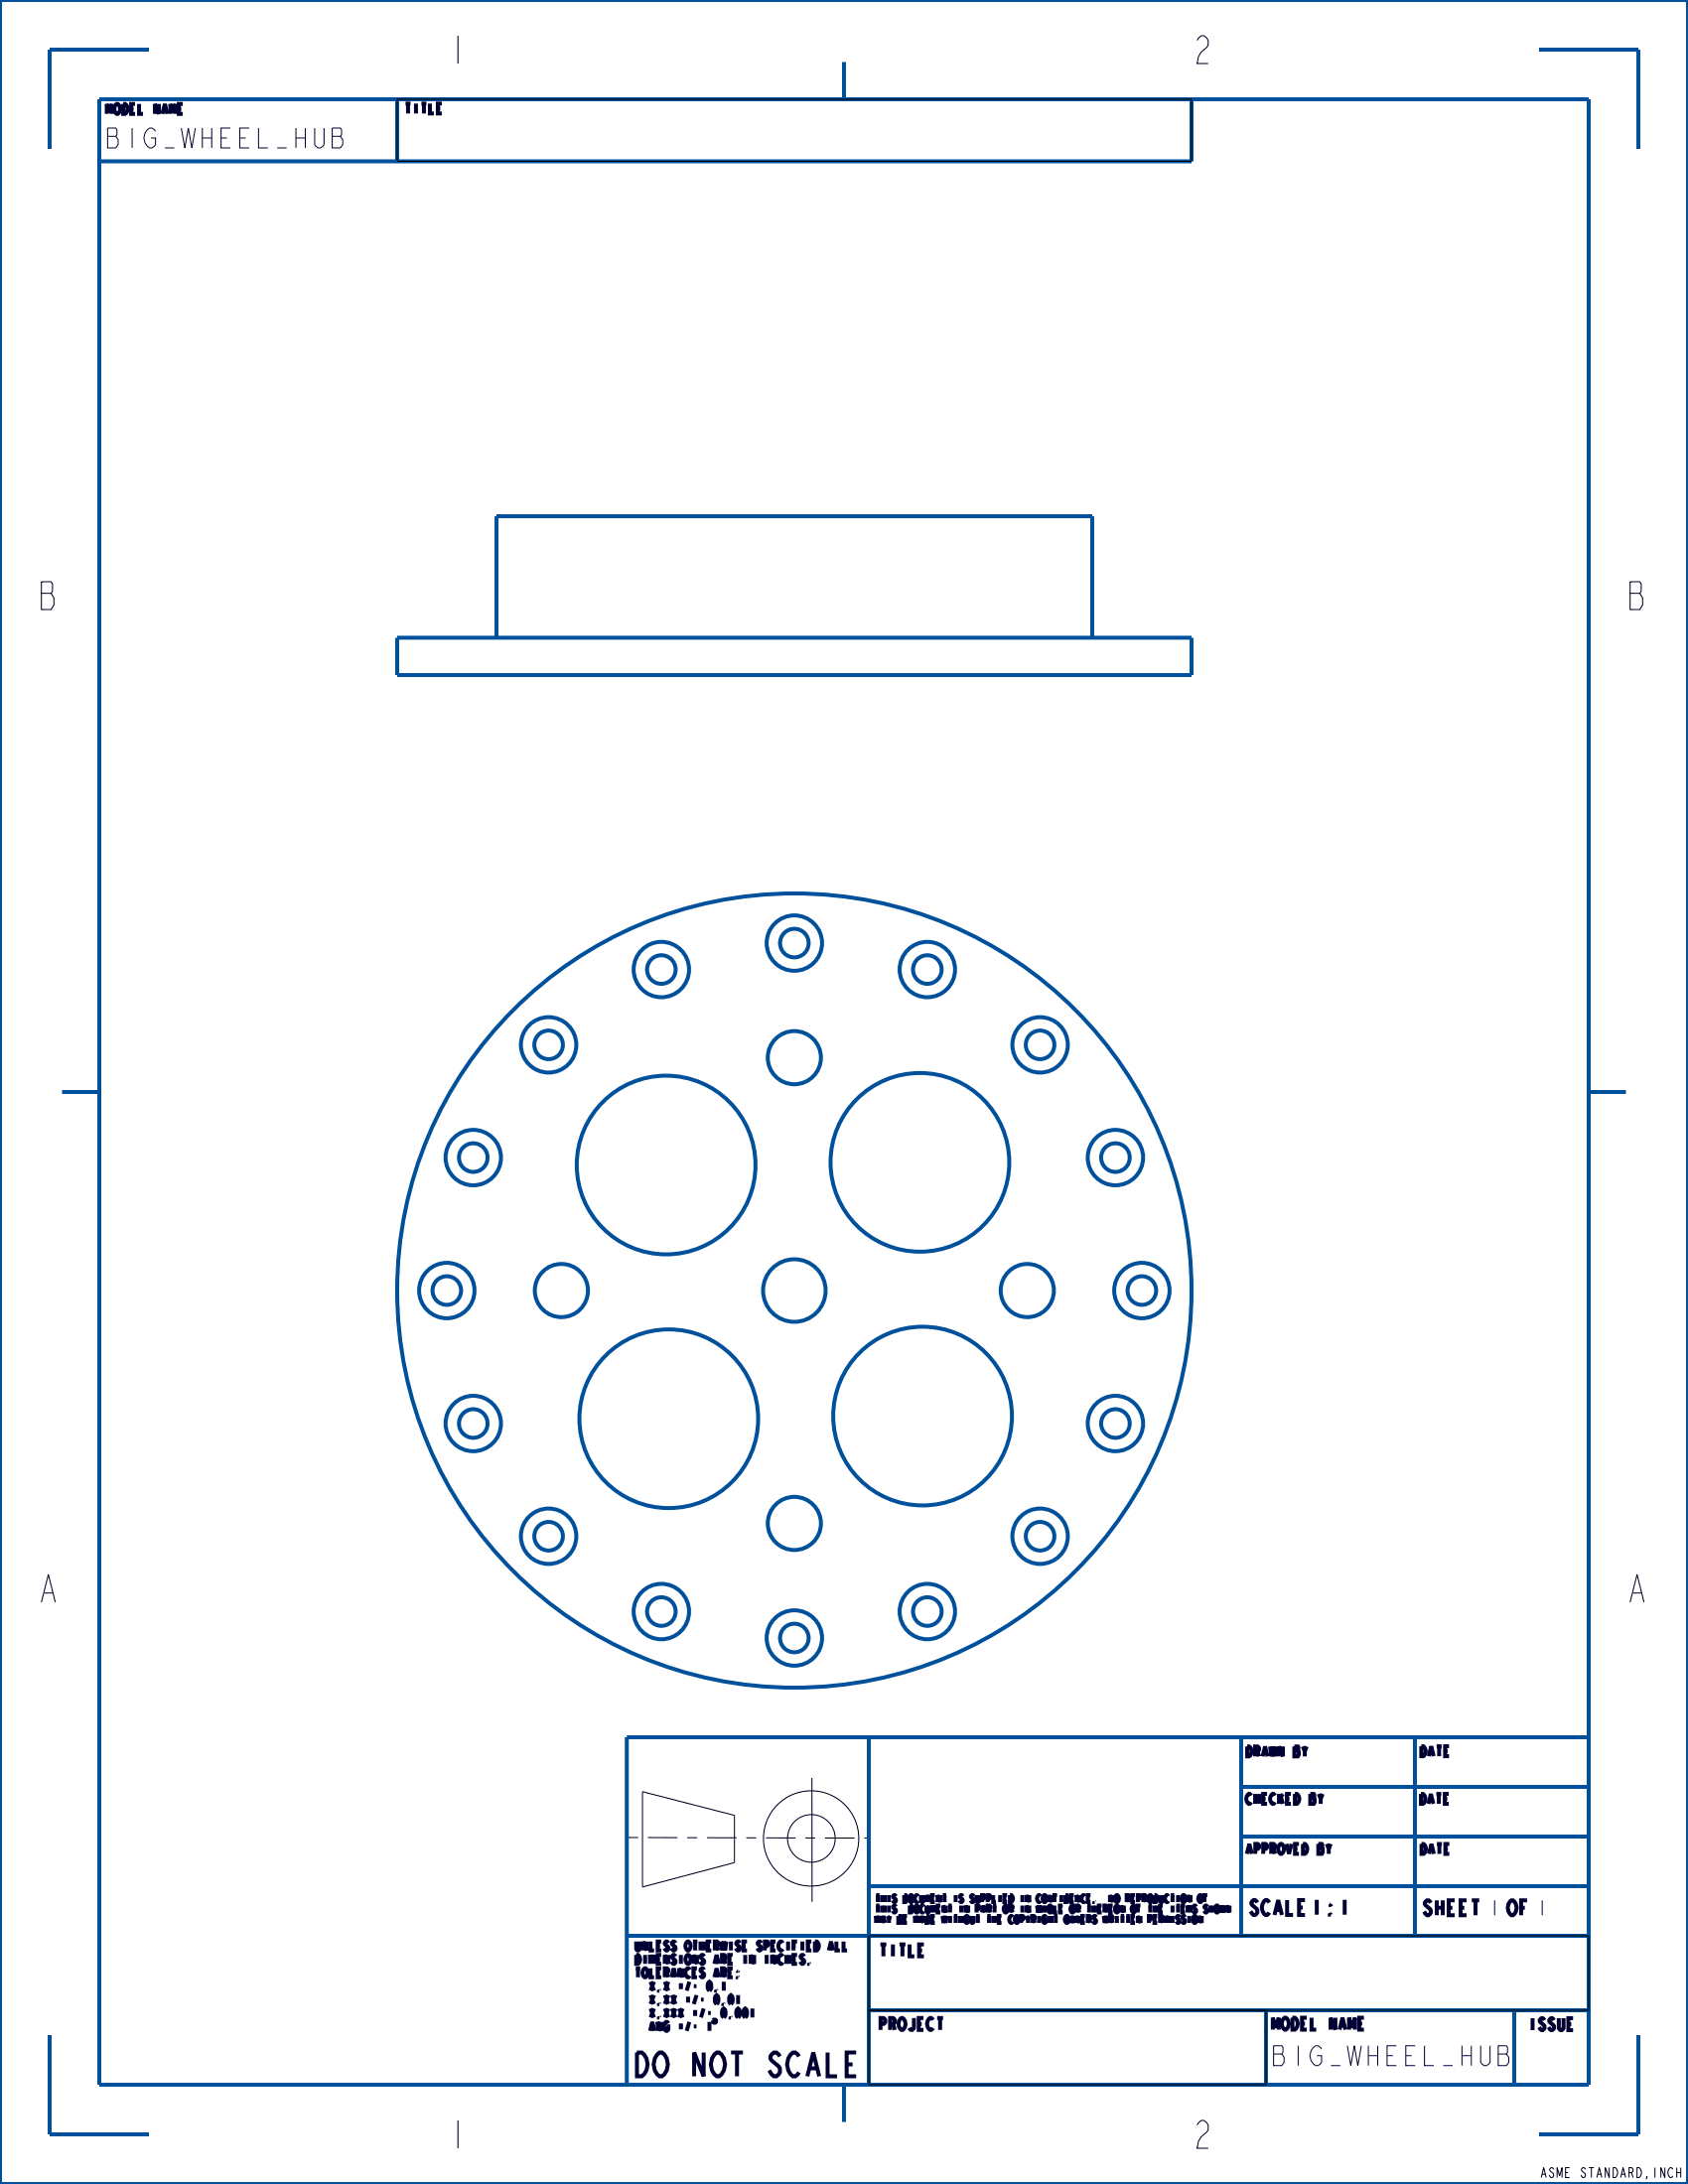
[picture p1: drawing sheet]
<svg xmlns="http://www.w3.org/2000/svg" width="216mm" height="279mm" viewBox="0 0 216 279" stroke-linecap="round" stroke-linejoin="round" font-family="sans-serif">
<path d="M91.3 258.4l.3 .1-.1 .3-.3-.1zM107.9 248.4v1.1h.4" fill="none" stroke="#003" stroke-width=".51"/>
<g fill="none" stroke="#000" stroke-width=".13">
<path d="M50.8 12.7h101.6v7.9h-101.6zM82.2 229.2l11.7 3v6.1l-11.7 3.1zM103.8 227.5l.1 15.8M111.1 257.2h92.1v-9.6h-92.1v19.1h50.8v-9.5"/>
<circle cx="103.7" cy="235.2" r="6.1"/>
<circle cx="103.8" cy="235.2" r="3"/>
</g>
<path d="M80.4 235.1h30.5" fill="none" stroke="#000" stroke-width=".13" stroke-dasharray="1.3 1.3 3.8 1.3" stroke-linecap="butt"/>
<g fill="none" stroke="#00509b" stroke-width=".51">
<path d="M0 0h215.9v279.4h-215.9zM12.7 12.7h190.5v254h-190.5zM19 6.4h-12.7v12.7M50.8 12.7v7.9M107.9 7.9v4.8M152.4 12.7v7.9h-139.7M196.8 6.4h12.7v12.7M63.5 66v15.6M139.7 66v15.6M50.8 81.6h101.6v4.8h-101.6zM7.9 139.7h4.8M203.2 139.7h4.8"/>
<path d="M111.1 222.3v44.4M158.7 235h44.5M158.7 228.6h44.5M158.7 222.3v25.4M181 222.3v25.4M203.2 222.3h-123v44.4M80.2 247.7h123M111.1 257.2h92.1M111.1 241.3h92.1M161.9 257.2v9.5M193.7 257.2v9.5M6.3 260.3v12.7h12.7"/>
<path d="M107.9 266.7v4.8M209.5 260.3v12.7h-12.7"/>
<circle cx="101.6" cy="165.1" r="50.8"/>
</g>
<!-- layer: 02___PRT_ALL_AXES -->
<g fill="none" stroke="#00509b" stroke-width=".51">
<path d="M63.5 66h76.2"/>
<circle cx="70.2" cy="133.7" r="3.5"/>
<circle cx="70.2" cy="133.7" r="1.83"/>
<circle cx="84.6" cy="124" r="3.5"/>
<circle cx="84.6" cy="124" r="1.83"/>
<circle cx="101.6" cy="120.6" r="3.5"/>
<circle cx="101.6" cy="135.3" r="3.4"/>
<circle cx="101.6" cy="120.7" r="1.83"/>
<circle cx="118.6" cy="124" r="3.5"/>
<circle cx="118.6" cy="124" r="1.83"/>
<circle cx="133" cy="133.7" r="3.5"/>
<circle cx="133" cy="133.7" r="1.83"/>
<circle cx="60.5" cy="148.1" r="3.5"/>
<circle cx="60.5" cy="148.1" r="1.83"/>
<circle cx="85.2" cy="149" r="11.4"/>
<circle cx="117.7" cy="148.7" r="11.4"/>
<circle cx="142.7" cy="148.1" r="3.5"/>
<circle cx="142.7" cy="148.1" r="1.83"/>
<circle cx="57.1" cy="165.1" r="3.5"/>
<circle cx="57.1" cy="165.1" r="1.83"/>
<circle cx="71.8" cy="165.1" r="3.4"/>
<circle cx="101.6" cy="165.1" r="4"/>
<circle cx="131.4" cy="165.1" r="3.4"/>
<circle cx="146" cy="165.1" r="3.5"/>
<circle cx="146" cy="165.1" r="1.83"/>
<circle cx="60.5" cy="182.1" r="3.5"/>
<circle cx="60.5" cy="182.1" r="1.83"/>
<circle cx="70.2" cy="196.5" r="3.5"/>
<circle cx="70.2" cy="196.5" r="1.83"/>
<circle cx="85.5" cy="181.5" r="11.4"/>
<circle cx="101.6" cy="194.9" r="3.4"/>
<circle cx="118" cy="181.2" r="11.4"/>
<circle cx="133" cy="196.5" r="3.5"/>
<circle cx="133" cy="196.5" r="1.83"/>
<circle cx="142.7" cy="182.1" r="3.5"/>
<circle cx="142.7" cy="182.1" r="1.83"/>
<circle cx="84.6" cy="206.2" r="3.5"/>
<circle cx="84.6" cy="206.2" r="1.83"/>
<circle cx="101.6" cy="209.5" r="3.5"/>
<circle cx="101.6" cy="209.5" r="1.83"/>
<circle cx="118.6" cy="206.2" r="3.5"/>
<circle cx="118.6" cy="206.2" r="1.83"/>
</g>
<g font-size="4.6">
<text x="57.1" y="8.1">1</text>
<text x="152.4" y="8.1">2</text>
<text x="4.8" y="78">B</text>
<text x="208" y="78">B</text>
<text x="4.8" y="205">A</text>
<text x="208" y="205">A</text>
<text x="57.1" y="274.8">1</text>
<text x="152.4" y="274.8">2</text>
</g>
<text font-size="4" fill="#003" x="80.9" y="265.6">DO NOT SCALE</text>
<g font-size="3.3" fill="#003">
<text x="13.3" y="18.9">BIG_WHEEL_HUB</text>
<text x="162.4" y="264.3">BIG_WHEEL_HUB</text>
</g>
<g font-size="2.5" fill="#003">
<text x="159.7" y="245">SCALE 1:1</text>
<text x="181.9" y="245">SHEET 1 OF 1</text>
</g>
<g font-size="2" fill="#003">
<text x="112.4" y="250.3">TITLE</text>
<text x="112.3" y="259.7">PROJECT</text>
<text x="162.6" y="259.7">MODEL NAME</text>
<text x="195.4" y="259.7">ISSUE</text>
</g>
<g font-size="1.7" fill="#003">
<text x="13.5" y="14.6">MODEL NAME</text>
<text x="51.7" y="14.5">TITLE</text>
<text x="159.3" y="224.7">DRAWN BY</text>
<text x="181.5" y="224.7">DATE</text>
<text x="159.3" y="230.8">CHECKED BY</text>
<text x="181.5" y="230.8">DATE</text>
<text x="159.3" y="237.2">APPROVED BY</text>
<text x="181.6" y="237.2">DATE</text>
</g>
<text font-size="1.7" x="196.9" y="278.6">ASME STANDARD,INCH</text>
<g font-size="1.5" fill="#003">
<text x="81.1" y="249.5">UNLESS OTHERWISE SPECIFIED ALL</text>
<text x="81.1" y="251.2">DIMENSIONS ARE IN INCHES.</text>
<text x="81.1" y="253">TOLERANCES ARE:</text>
<text x="82.9" y="254.7">X.X +/- 0.1</text>
<text x="82.9" y="256.4">X.XX +/- 0.01</text>
<text x="82.9" y="258.1">X.XXX +/- 0.001</text>
<text x="82.9" y="259.8">ANG +/- 1</text>
</g>
<g font-size="1.2" fill="#003">
<text x="111.9" y="243.3">THIS DOCUMENT IS SUPPLIED IN CONFIDE NCE.</text>
<text x="111.9" y="244.7">THIS</text>
<text x="111.9" y="246">MAY BE MADE WITHOUT THE COPYRIGHT OW NERS WRITTEN PERMISSION</text>
<text x="116.1" y="244.7">DOCUMENT IN PART OR IN WHOLE O R THEREON OF THE ITEMS SHOWN</text>
<text x="141.7" y="243.3">NO REPRODUCTION OF</text>
</g>
</svg>
